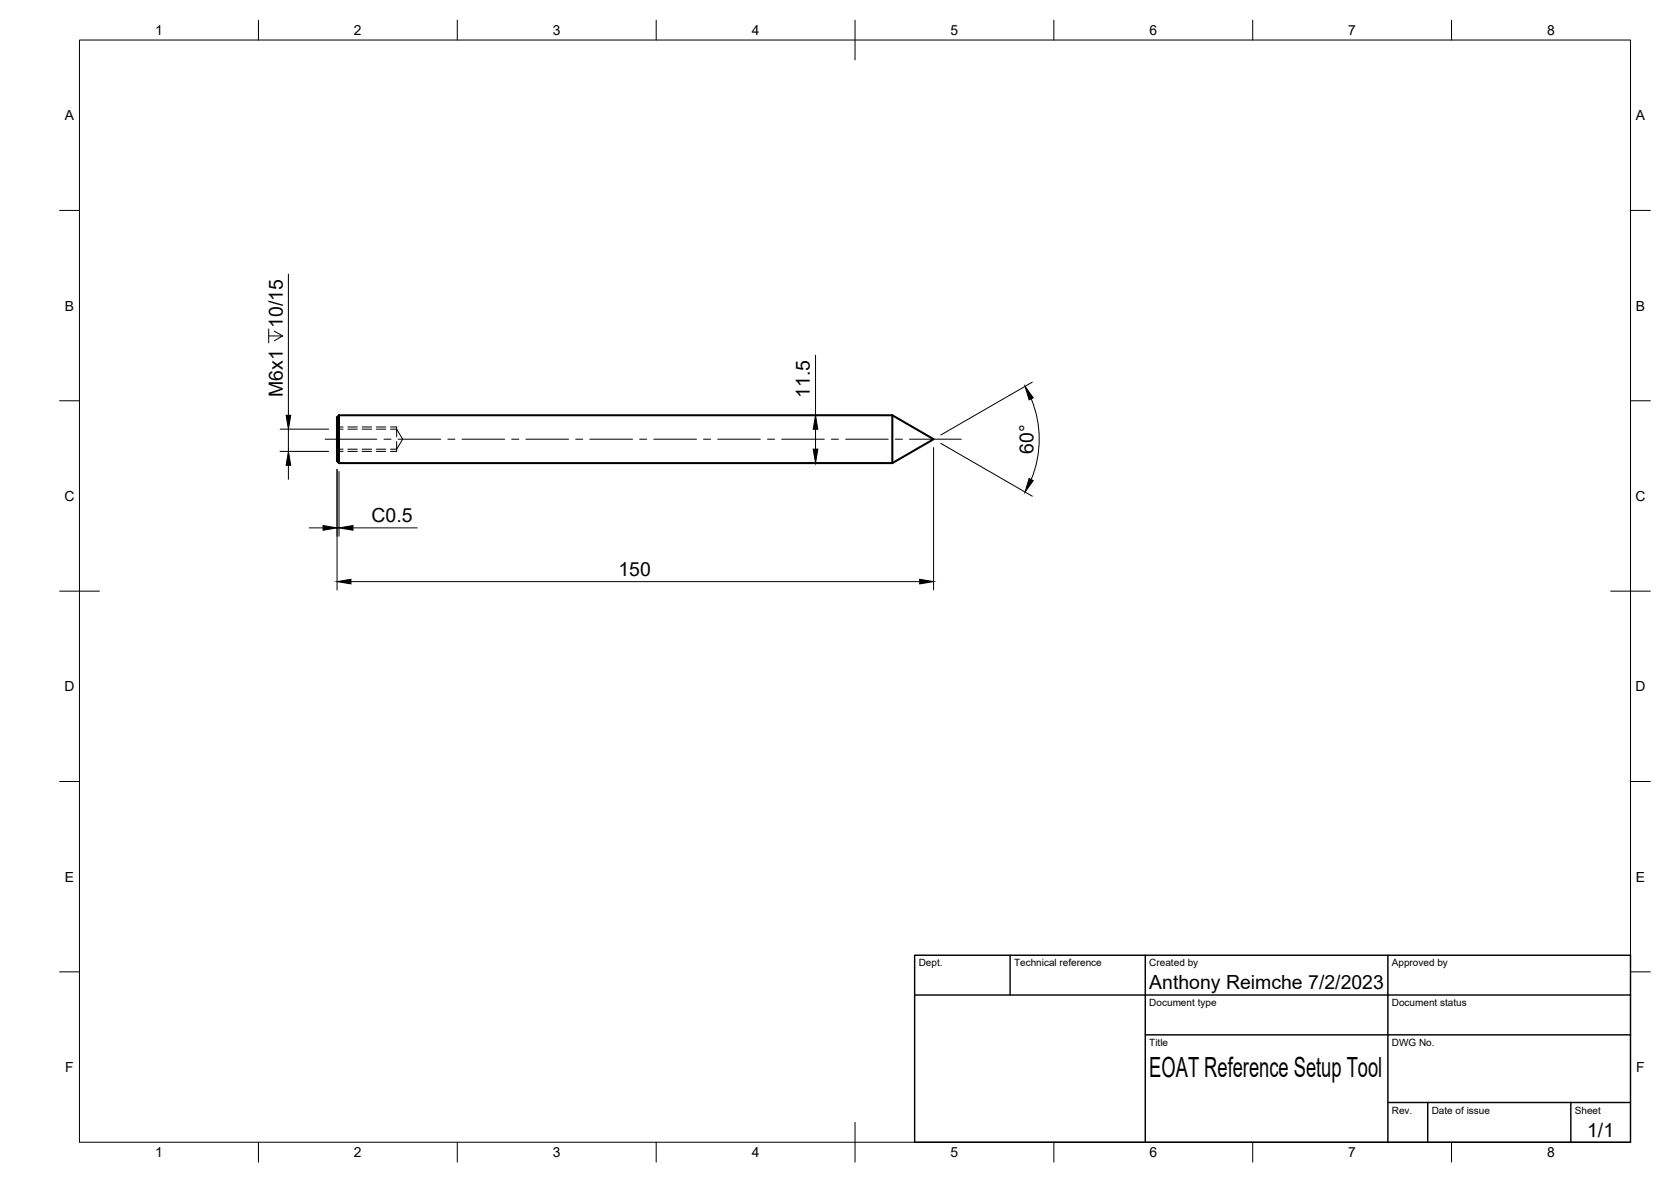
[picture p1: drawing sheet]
<svg xmlns="http://www.w3.org/2000/svg" width="420mm" height="297mm" viewBox="0 0 420 297" stroke-linecap="round" stroke-linejoin="round" font-family="sans-serif">
<!-- layer: Visible -->
<path d="M85.2 104.4l-.5 .5v11l.5 .5M85.2 104.4v12M85.2 104.4h139.2M85.2 116.4h139.2M224.4 104.4v12M224.4 104.4l10.4 6-10.4 6" fill="none" stroke="#000" stroke-width=".51"/>
<!-- layer: Hidden -->
<path d="M84.7 107.9h1.6M84.7 112.9h1.6M87.5 107.9h2.4M87.5 112.9h2.4M91 107.9h2.4M91 112.9h2.4M94.6 107.9h2.4M94.6 112.9h2.4M98.2 107.9h1.5l1.5 2.5-1.5 2.5h-1.5M99.7 107.3v2.5M99.7 111v2.4" fill="none" stroke="#000" stroke-width=".25"/>
<!-- layer: Hidden Narrow -->
<path d="M84.7 107.3h1.6M84.7 113.4h1.6M87.5 107.3h2.4M87.5 113.4h2.4M91 107.3h2.4M91 113.4h2.4M94.6 107.3h2.4M94.6 113.4h2.4M98.2 107.3h1.5M98.2 113.4h1.5" fill="none" stroke="#000" stroke-width=".25"/>
<!-- layer: BORDER -->
<g fill="none" stroke="#000" stroke-width=".25">
<path d="M20 10.1h390v276.9h-390zM65 5.1v5M115 5.1v5M165 5.1v5M215 5.1v10M265 5.1v5M315 5.1v5M365 5.1v5M15 52.9h5M410 52.9h5M15 100.7h5M410 100.7h5"/>
<path d="M15 148.6h10M405 148.6h10M15 196.4h5M410 196.4h5M15 244.2h5M410 244.2h5M65 287v5M115 287v5M165 287v5M215 282.1v9.9M265 287v5M315 287v5"/>
<path d="M365 287v5"/>
</g>
<!-- layer: TITLEBLOCK -->
<path d="M230 240.1h180v46.9h-180zM230 250h180M254 240.1v9.9M288 240.1v46.9M349 240.1v46.9M288 260.1h122M349 277.1h61M359 277.1v9.9M395 277.1v9.9" fill="none" stroke="#000" stroke-width=".36"/>
<!-- layer: Smart Centers -->
<g fill="none" stroke="#000" stroke-width=".25">
<path d="M81.7 110.4h13M96.5 110.4h1.8M100.1 110.4h10.7M112.6 110.4h1.8M116.2 110.4h10.7M128.7 110.4h1.8M132.2 110.4h10.8M144.8 110.4h1.7M148.3 110.4h10.7M160.8 110.4h1.8M164.4 110.4h10.7M176.9 110.4h1.8"/>
<path d="M180.5 110.4h10.7M193 110.4h1.8M196.5 110.4h10.8M209 110.4h1.8M212.6 110.4h10.7M225.1 110.4h1.8M228.7 110.4h13"/>
</g>
<!-- layer: FD_Dimensions -->
<g fill="none" stroke="#000" stroke-width=".25">
<path d="M72.5 68.9v35.5M67.6 84.4h3.5l-2.1 1.2M67.6 82.7v3.5M69 83.2l2.1 1.2M205.1 89.3v15.1M259.6 96l-23 13.3M70.4 107.9h12.2M70.4 113.4h12.2M72.5 107.9v5.5M72.5 116.9v3.5M84.8 118v30.3M85.2 118.5v16.3"/>
<path d="M202.9 116.4h19.3M202.9 104.4h19.3M205.1 107.9v5M234.7 112.5v35.8M236.6 111.4l23 13.3M259.3 100.2a26.6 26.6 0 0 1 0 20.3M77.7 132.7h3.5M84.8 132.7h.4M88.8 132.7h16.1M88.2 146.2h143"/>
</g>
<path d="M72.5 113.4l.6 3.5h-1.2zM71.9 104.4h1.2l-.6 3.5zM204.5 112.9h1.1l-.5 3.5zM205.1 104.4l.5 3.5h-1.1zM257.7 97.1l2.1 2.9-1 .5zM81.2 132.1l3.6 .6-3.6 .6zM85.2 132.7l3.6-.6v1.2zM258.8 120.3l1 .5-2.1 2.8zM84.8 146.2l3.4-.6v1.1zM231.2 145.6l3.5 .6-3.5 .5z" fill="#000" stroke="#000" stroke-width=".25"/>
<text font-size="7" x="289" y="270.6">EOAT Reference Setup Tool</text>
<g font-size="4.9">
<text x="71.1" y="82.3" transform="rotate(-90 71.1 82.3)">10/15</text>
<text x="71.1" y="99.8" transform="rotate(-90 71.1 99.8)">M6x1</text>
<text x="203.6" y="100" transform="rotate(-90 203.6 100)">11.5</text>
<text x="259.8" y="114" transform="rotate(-90 259.8 114)">60°</text>
<text x="93.4" y="131.2">C0.5</text>
<text x="155.5" y="144.7">150</text>
<text x="289" y="248.5">Anthony Reimche 7/2/2023</text>
<text x="399.1" y="285.7">1/1</text>
</g>
<g font-size="3.5">
<text x="39" y="8.8">1</text>
<text x="89" y="8.8">2</text>
<text x="139" y="8.8">3</text>
<text x="189" y="8.8">4</text>
<text x="239" y="8.8">5</text>
<text x="289" y="8.8">6</text>
<text x="339" y="8.8">7</text>
<text x="389" y="8.8">8</text>
<text x="16.3" y="30.2">A</text>
<text x="411.3" y="30.2">A</text>
<text x="16.3" y="78">B</text>
<text x="411.3" y="78">B</text>
<text x="16.2" y="125.9">C</text>
<text x="411.2" y="125.9">C</text>
<text x="16.2" y="173.7">D</text>
<text x="411.2" y="173.7">D</text>
<text x="16.3" y="221.6">E</text>
<text x="411.3" y="221.6">E</text>
<text x="16.4" y="269.4">F</text>
<text x="411.4" y="269.4">F</text>
<text x="39" y="290.8">1</text>
<text x="89" y="290.8">2</text>
<text x="139" y="290.8">3</text>
<text x="189" y="290.8">4</text>
<text x="239" y="290.8">5</text>
<text x="289" y="290.8">6</text>
<text x="339" y="290.8">7</text>
<text x="389" y="290.8">8</text>
</g>
<g font-size="2.5">
<text x="231" y="242.9">Dept.</text>
<text x="255" y="242.9">Technical reference</text>
<text x="289" y="242.9">Created by</text>
<text x="350" y="242.9">Approved by</text>
<text x="289" y="252.8">Document type</text>
<text x="350" y="252.8">Document status</text>
<text x="289" y="262.9">Title</text>
<text x="350" y="262.9">DWG No.</text>
<text x="350" y="279.9">Rev.</text>
<text x="360" y="279.9">Date of issue</text>
<text x="396" y="279.9">Sheet</text>
</g>
</svg>
